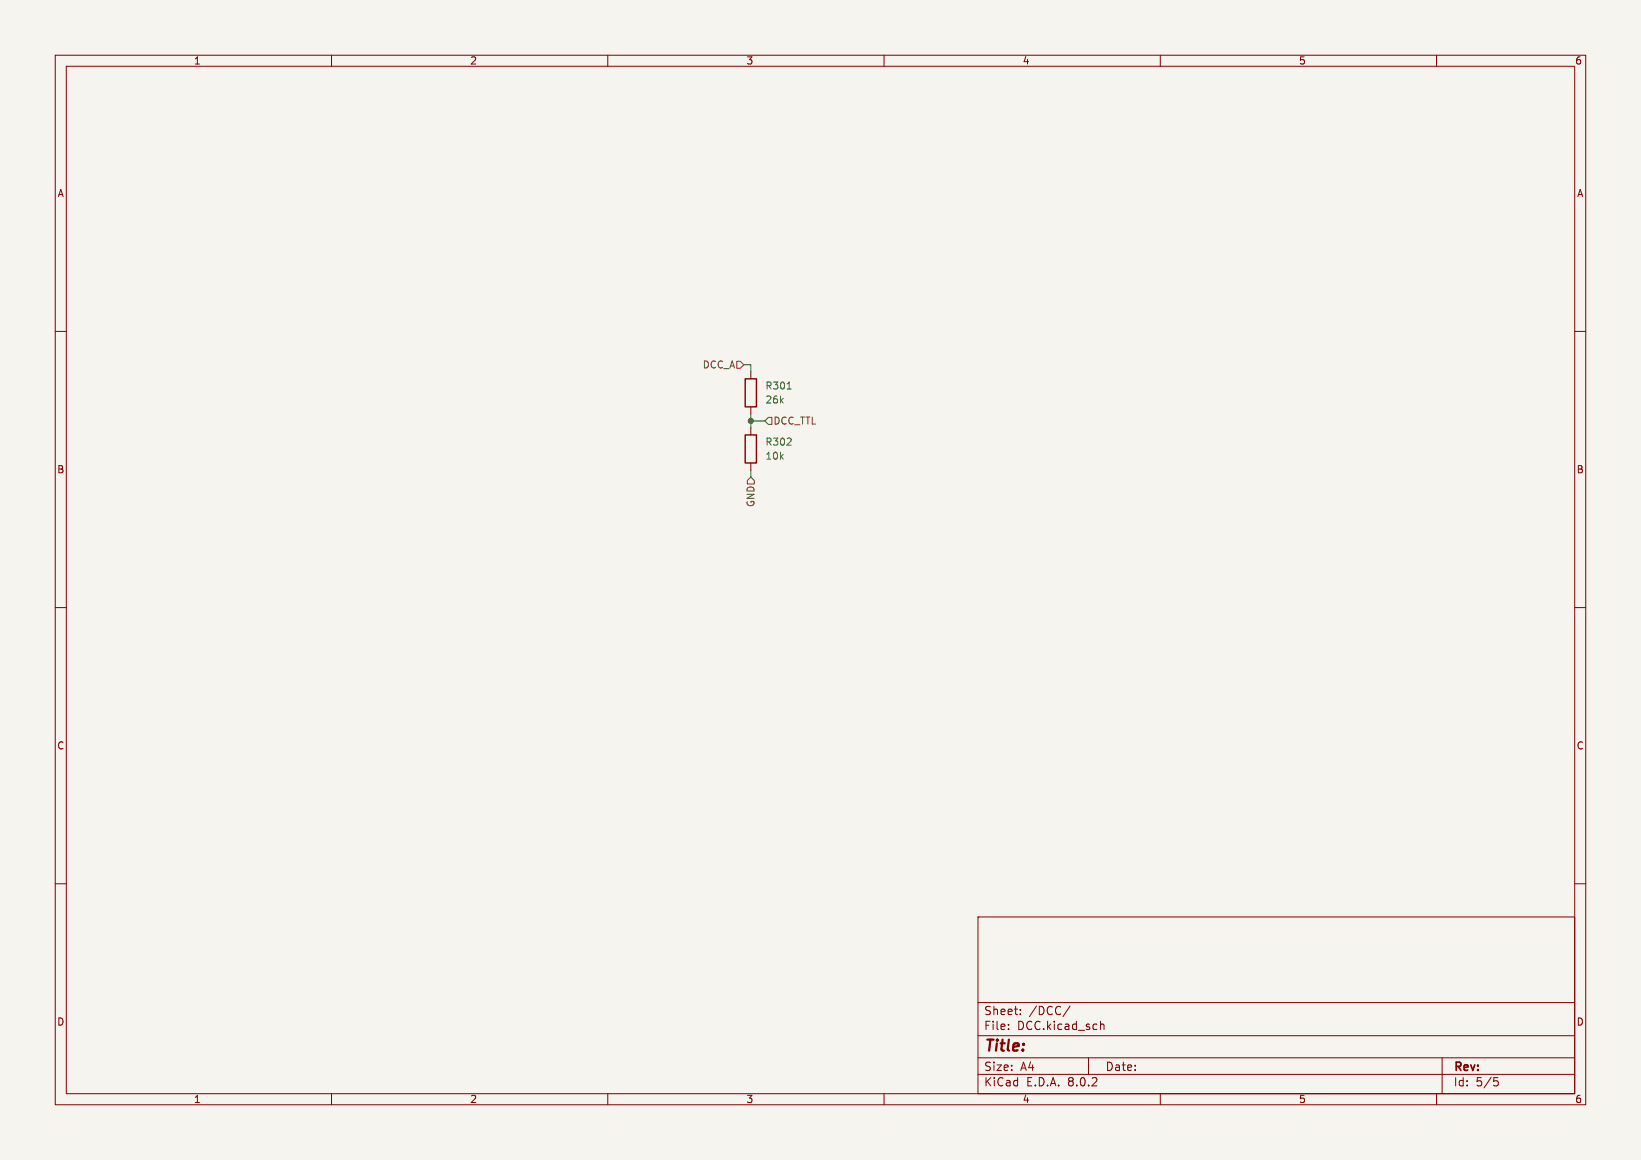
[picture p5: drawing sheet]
(kicad_sch (version 20230121) (generator eeschema)

 (paper "A4")

 (lib_symbols
  (symbol "Device:R" (pin_numbers hide) (pin_names (offset 0)) (in_bom yes) (on_board yes)
   (property "Reference" "R" (at 2.032 0 90) (effects (font (size 1.27 1.27))))
   (property "Value" "R" (at 0 0 90) (effects (font (size 1.27 1.27))))
   (property "Footprint" "" (at -1.778 0 90) (effects (font (size 1.27 1.27)) hide))
   (property "Datasheet" "~" (at 0 0 0) (effects (font (size 1.27 1.27)) hide))
   (symbol "R_0_1"
    (rectangle (start -1.016 -2.54) (end 1.016 2.54) (stroke (width 0.254) (type default)) (fill (type none))))
   (symbol "R_1_1"
    (pin passive line (at 0 3.81 270) (length 1.27) (name "~" (effects (font (size 1.27 1.27)))) (number "1" (effects (font (size 1.27 1.27)))))
    (pin passive line (at 0 -3.81 90) (length 1.27) (name "~" (effects (font (size 1.27 1.27)))) (number "2" (effects (font (size 1.27 1.27))))))))

 (junction (at 135.89 76.2) (diameter 0) (color 0 0 0 0))

 (wire (pts (xy 135.89 85.09) (xy 135.89 86.36)) (stroke (width 0) (type default)))
 (wire (pts (xy 135.89 74.93) (xy 135.89 76.2)) (stroke (width 0) (type default)))
 (wire (pts (xy 135.89 76.2) (xy 138.43 76.2)) (stroke (width 0) (type default)))
 (wire (pts (xy 135.89 66.04) (xy 135.89 67.31)) (stroke (width 0) (type default)))
 (wire (pts (xy 134.62 66.04) (xy 135.89 66.04)) (stroke (width 0) (type default)))
 (wire (pts (xy 135.89 77.47) (xy 135.89 76.2)) (stroke (width 0) (type default)))

 (hierarchical_label "DCC_TTL" (shape input) (at 138.43 76.2 0) (fields_autoplaced) (effects (font (size 1.27 1.27)) (justify left)))
 (hierarchical_label "GND" (shape input) (at 135.89 86.36 270) (fields_autoplaced) (effects (font (size 1.27 1.27)) (justify right)))
 (hierarchical_label "DCC_A" (shape input) (at 134.62 66.04 180) (fields_autoplaced) (effects (font (size 1.27 1.27)) (justify right)))

 (symbol (lib_id "Device:R") (at 135.89 71.12 0) (unit 1) (in_bom yes) (on_board yes) (dnp no) (fields_autoplaced)
  (property "Reference" "R301" (at 138.43 69.85 0) (effects (font (size 1.27 1.27)) (justify left)))
  (property "Value" "26k" (at 138.43 72.39 0) (effects (font (size 1.27 1.27)) (justify left)))
  (property "Footprint" "Resistor_SMD:R_0402_1005Metric" (at 134.112 71.12 90) (effects (font (size 1.27 1.27)) hide))
  (property "Datasheet" "~" (at 135.89 71.12 0) (effects (font (size 1.27 1.27)) hide))
  (property "JLCPCB Part#" "C25771" (at 135.89 71.12 0) (effects (font (size 1.27 1.27)) hide)) (pin "1") (pin "2")
  (instances (project "DCC" (path "" (reference "R301") (unit 1))) (project "semaphore" (path "" (reference "R301") (unit 1))) (project "pantoGraph" (path "" (reference "R301") (unit 1))) (project "lightSignal" (path "" (reference "R2") (unit 1))) (project "light" (path "" (reference "R2") (unit 1)))))

 (symbol (lib_id "Device:R") (at 135.89 81.28 0) (unit 1) (in_bom yes) (on_board yes) (dnp no) (fields_autoplaced)
  (property "Reference" "R302" (at 138.43 80.01 0) (effects (font (size 1.27 1.27)) (justify left)))
  (property "Value" "10k" (at 138.43 82.55 0) (effects (font (size 1.27 1.27)) (justify left)))
  (property "Footprint" "Resistor_SMD:R_0402_1005Metric" (at 134.112 81.28 90) (effects (font (size 1.27 1.27)) hide))
  (property "Datasheet" "~" (at 135.89 81.28 0) (effects (font (size 1.27 1.27)) hide))
  (property "JLCPCB Part#" "C25744" (at 135.89 81.28 0) (effects (font (size 1.27 1.27)) hide)) (pin "1") (pin "2")
  (instances (project "DCC" (path "" (reference "R302") (unit 1))) (project "semaphore" (path "" (reference "R302") (unit 1))) (project "pantoGraph" (path "" (reference "R302") (unit 1))) (project "lightSignal" (path "" (reference "R3") (unit 1))) (project "light" (path "" (reference "R3") (unit 1))))))
